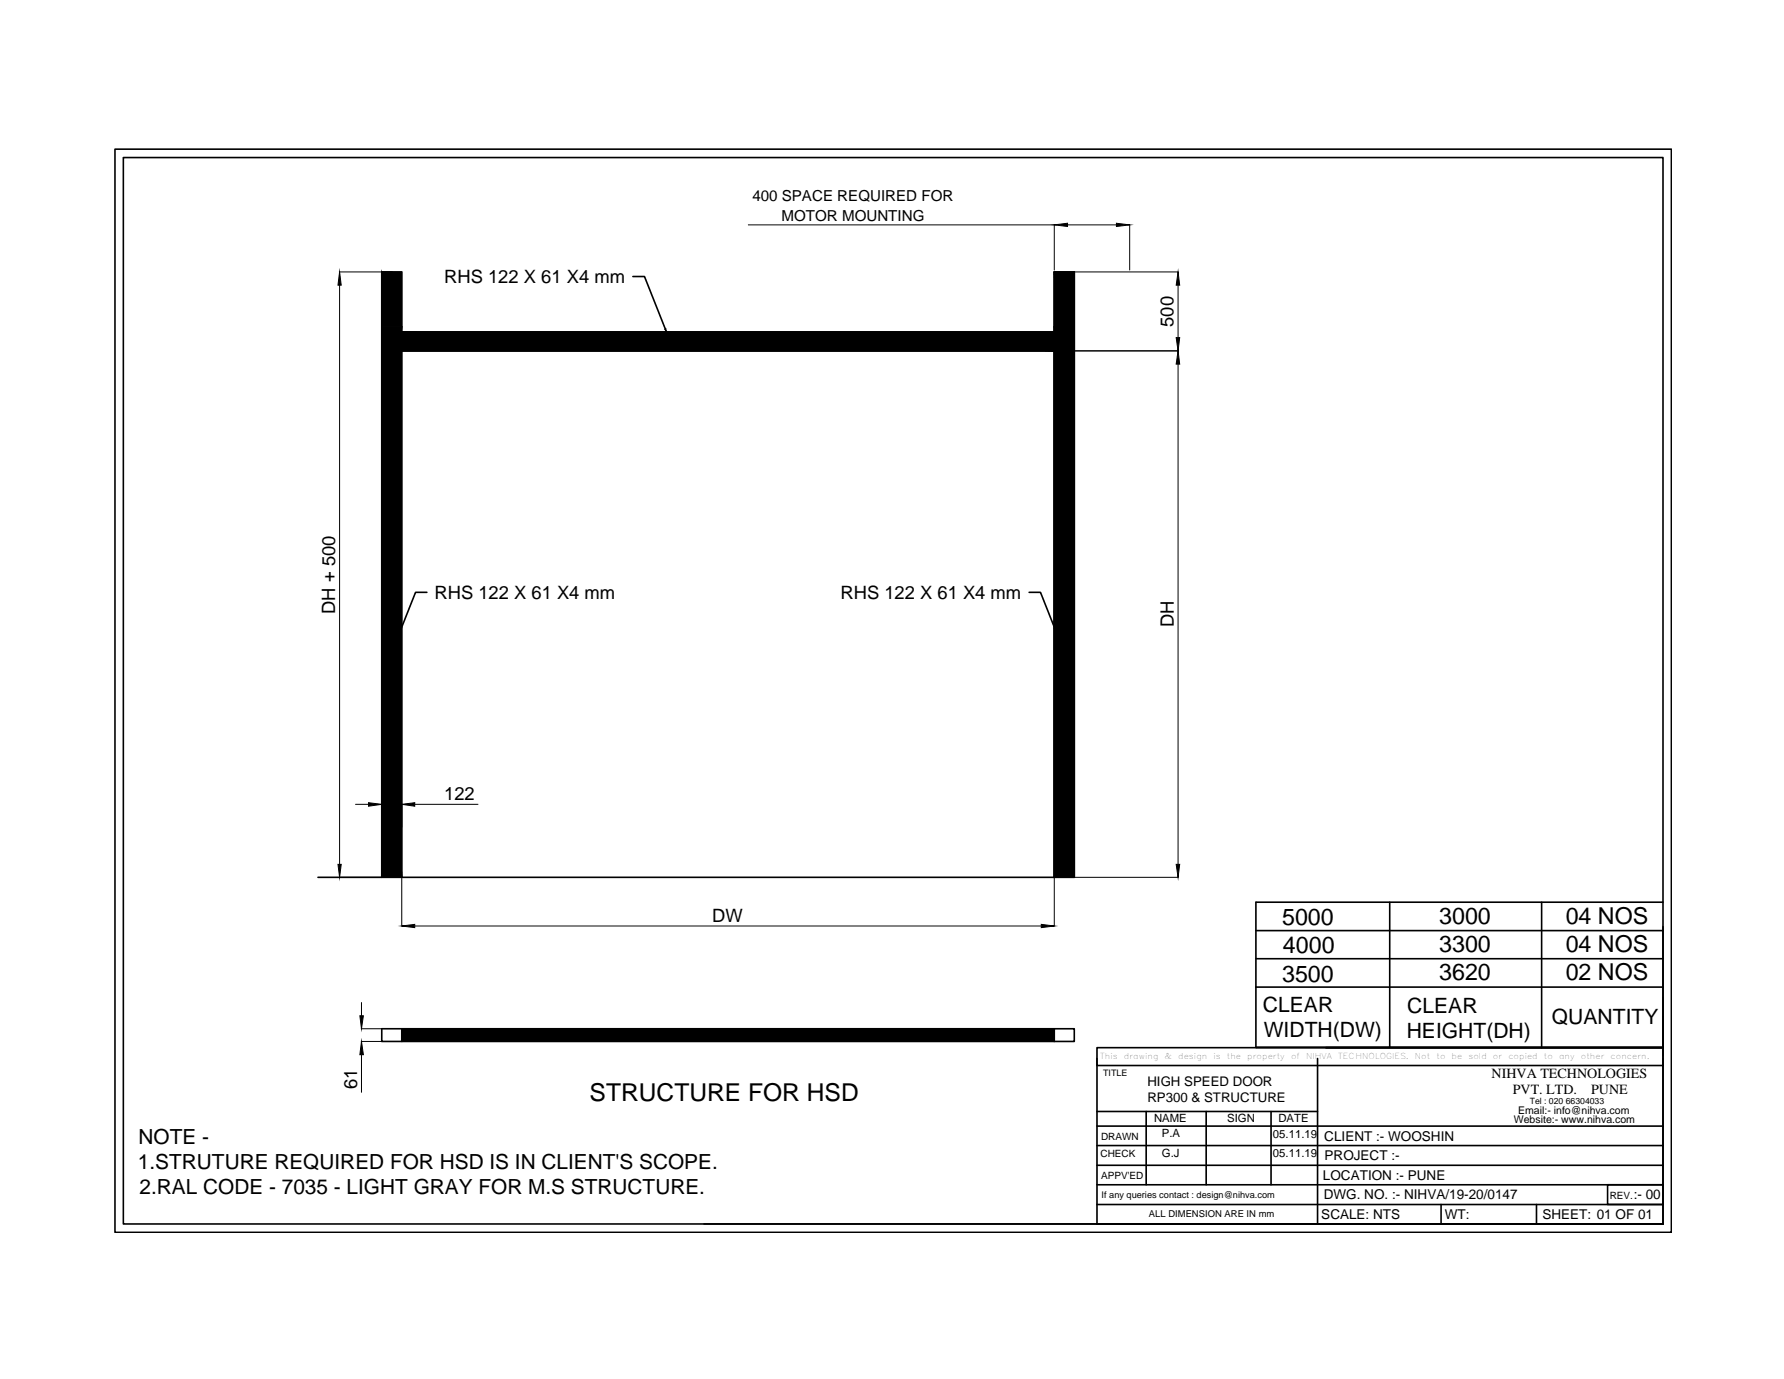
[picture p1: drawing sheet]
<svg xmlns="http://www.w3.org/2000/svg" width="279mm" height="216mm" viewBox="0 0 279 216" stroke-linecap="round" stroke-linejoin="round" font-family="sans-serif">
<!-- layer: 0 -->
<g fill="none" stroke="#000" stroke-width=".25">
<path d="M18 23.4h243.8v169.5h-243.8zM19.3 24.7h241.1v166.9h-241.1zM62.9 52h102.2v2.9h-102.2zM62.9 54.9h102.2M62.9 52h102.2M99.1 43.3h1.8l3.3 8.2M165.1 42.6h3.1v94.8h-3.1zM66.9 92.7h-1.8l-3.3 8.3M161.2 92.7h1.8l3.2 8.3M49.8 137.4h115.3v-94.8h3.1v94.8M59.8 137.4v-94.8h3.1v94.8M196.7 154.5h63.7"/>
<path d="M196.7 150.1h63.7M196.7 145.7h63.7M217.6 141.3v22.7M241.4 141.3v22.7M260.4 145.1v20.1M260.4 141.3h-63.7v22.7h63.7M59.8 161.1h3.1v2h-3.1zM62.9 161.1h102.2v2h3.1v-2h-3.1M62.9 163.1h102.2M171.8 164h88.6v2.8h-88.6zM171.8 165.7v25.9h88.6h-150.1M171.8 179.4h88.6"/>
<path d="M171.8 176.3h88.6M171.8 174h34.5M179.5 174v11.5M188.9 174v11.5M199.1 174v11.5M206.3 165.7v25.9M207.7 164h52.7M260.4 165.7v25.9M171.8 185.5h88.6M171.8 182.4h88.6M171.8 188.6h88.6M225.7 188.6v3"/>
<path d="M240.6 188.6v3M251.8 185.5h8.6v3.1h-8.6z"/>
</g>
<g fill="#000" stroke="#000" stroke-width=".16">
<path d="M165.1 35.2l2.1-.2v.5zM174.9 35l2 .2-2 .3zM53.2 42.6l.2 2h-.5zM104.1 51.5h.2l.1 .4zM184.5 54.9l.3 2.1h-.6zM184.2 52.9h.6l-.3 2zM184.5 42.6l.3 2h-.6zM61.7 100.9l.2 .1-.2 .4zM166.2 101l.1-.1 .1 .5zM52.9 135.3h.5l-.2 2.1zM57.7 125.7l2.1 .2-2.1 .3zM62.9 125.9l2.1-.2v.5z"/>
<path d="M184.2 135.3h.6l-.3 2.1zM62.9 145l2.1-.3v.5zM163.1 144.7l2 .3-2 .2zM56.4 159h.5l-.3 2.1zM56.6 163.1l.3 2h-.5z"/>
<path d="M59.8 42.6v8.6h3.1zM59.8 42.6h3.1v8.6z"/>
<path d="M62.9 52v2.9h102.2zM62.9 52h102.2v2.9z"/>
<path d="M59.8 51.2v86.2h3.1zM59.8 51.2h3.1v86.2z"/>
<path d="M165.1 42.6v94.8h3.1zM165.1 42.6h3.1v94.8z"/>
<path d="M62.9 161.1v2h102.2zM62.9 161.1h102.2v2z"/>
</g>
<!-- layer: DIMENSIONS -->
<g fill="none" stroke="#000" stroke-width=".16">
<path d="M117.2 35.2h47.9M165.1 35.2v7.1M167.2 35.2h7.7M176.9 35.2v7.1M53.1 42.6h8.3M53.2 44.6v90.7M165.2 54.9h19.3M168.2 42.6h16.3M184.5 44.6v8.3M184.5 57v78.3M53.1 137.4h8.3M55.7 125.9h2"/>
<path d="M59.8 125.9v3.6M62.9 125.9v3.6M62.9 137.4v7.6M65 125.9h9.9M165.1 137.4v7.6M165.2 137.4h19.3M56.6 157v2M65 145h98.1M56.6 161.1h3.2M56.6 163.1h3.2M56.6 165.1v5.9"/>
</g>
<text font-size="3.9" x="92.3" y="172.5">STRUCTURE FOR HSD</text>
<g font-size="3.6">
<text x="200.8" y="144.8">5000</text>
<text x="200.9" y="149.3">4000</text>
<text x="225.4" y="144.6">3000</text>
<text x="225.4" y="149">3300</text>
<text x="245.2" y="144.6">04 NOS</text>
<text x="245.2" y="149">04 NOS</text>
<text x="200.8" y="153.7">3500</text>
<text x="225.4" y="153.4">3620</text>
<text x="245.2" y="153.5">02 NOS</text>
</g>
<g font-size="3.3">
<text x="197.8" y="158.4">CLEAR</text>
<text x="220.4" y="158.5">CLEAR</text>
<text x="243" y="160.3">QUANTITY</text>
<text x="197.9" y="162.4">WIDTH(DW)</text>
<text x="220.3" y="162.5">HEIGHT(DH)</text>
<text x="21.7" y="179.1">NOTE -</text>
<text x="21.6" y="183">1.STRUTURE REQUIRED FOR HSD IS IN CLIENT'S SCOPE.</text>
<text x="21.9" y="186.9">2.RAL CODE - 7035 - LIGHT GRAY FOR M.S STRUCTURE.</text>
</g>
<g font-size="2.9">
<text x="69.6" y="44.3">RHS 122 X 61 X4 mm</text>
<text x="183.8" y="51.2" transform="rotate(-90 183.8 51.2)">500</text>
<text x="68" y="93.8">RHS 122 X 61 X4 mm</text>
<text x="131.6" y="93.8">RHS 122 X 61 X4 mm</text>
<text x="52.5" y="96.1" transform="rotate(-90 52.5 96.1)">DH + 500</text>
<text x="183.8" y="98.2" transform="rotate(-90 183.8 98.2)">DH</text>
<text x="69.6" y="125.3">122</text>
<text x="111.5" y="144.3">DW</text>
<text x="55.9" y="170.5" transform="rotate(-90 55.9 170.5)">61</text>
</g>
<g font-size="2.4">
<text x="117.8" y="31.5">400 SPACE REQUIRED FOR</text>
<text x="122.4" y="34.5">MOTOR MOUNTING</text>
</g>
<g font-size="2.2">
<text x="233.6" y="168.7">NIHVA TECHNOLOGIES</text>
<text x="236.9" y="171.2">PVT. LTD.</text>
<text x="249.2" y="171.2">PUNE</text>
</g>
<g font-size="2.1">
<text x="179.7" y="170">HIGH SPEED DOOR</text>
<text x="179.7" y="172.5">RP300 &amp; STRUCTURE</text>
<text x="207.4" y="178.6">CLIENT :- WOOSHIN</text>
<text x="207.2" y="184.7">LOCATION :- PUNE</text>
<text x="207.4" y="181.6">PROJECT :-</text>
<text x="206.9" y="190.8">SCALE: NTS</text>
<text x="207.3" y="187.8">DWG. NO. :- NIHVA/19-20/0147</text>
<text x="226.3" y="190.8">WT:</text>
<text x="241.6" y="190.8">SHEET: 01 OF 01</text>
<text x="255.9" y="187.7">:- 00</text>
</g>
<g font-size="1.8">
<text x="180.7" y="175.7">NAME</text>
<text x="182" y="178.1">P.A</text>
<text x="192.2" y="175.7">SIGN</text>
<text x="199.4" y="178.2">05.11.19</text>
<text x="200.2" y="175.7">DATE</text>
<text x="182" y="181.2">G.J</text>
<text x="199.4" y="181.2">05.11.19</text>
</g>
<g font-size="1.7">
<text x="237.1" y="175.9">Website:- www.nihva.com</text>
<text x="237.8" y="174.4">Email:- info@nihva.com</text>
</g>
<g font-size="1.6">
<text x="172.4" y="178.5">DRAWN</text>
<text x="172.4" y="181.2">CHECK</text>
<text x="172.4" y="184.6">APPV'ED</text>
<text x="252.1" y="187.7">REV.</text>
</g>
<text font-size="1.5" x="179.9" y="190.6">ALL DIMENSION ARE IN mm</text>
<g font-size="1.4">
<text x="172.8" y="168.4">TITLE</text>
<text x="239.6" y="172.9">Tel : 020 66304033</text>
<text x="172.5" y="187.5">If any queries contact : design@nihva.com</text>
</g>
<g font-size="1.3">
<text x="172.3" y="165.8">This</text>
<text x="176" y="165.8">drawing</text>
<text x="182.4" y="165.8">&amp;</text>
<text x="184.5" y="165.8">design</text>
<text x="190" y="165.8">is</text>
<text x="192.2" y="165.8">the</text>
<text x="195.3" y="165.8">property</text>
<text x="202.2" y="165.8">of</text>
<text x="204.6" y="165.8">NIHVA</text>
<text x="209.6" y="165.8">TECHNOLOGIES.</text>
<text x="221.6" y="165.8">Not</text>
<text x="225" y="165.8">to</text>
<text x="227.3" y="165.8">be</text>
<text x="230" y="165.8">sold</text>
<text x="233.8" y="165.8">or</text>
<text x="236.2" y="165.8">copied</text>
<text x="241.8" y="165.8">to</text>
<text x="244.2" y="165.8">any</text>
<text x="247.6" y="165.8">other</text>
<text x="252.2" y="165.8">concern.</text>
</g>
</svg>
